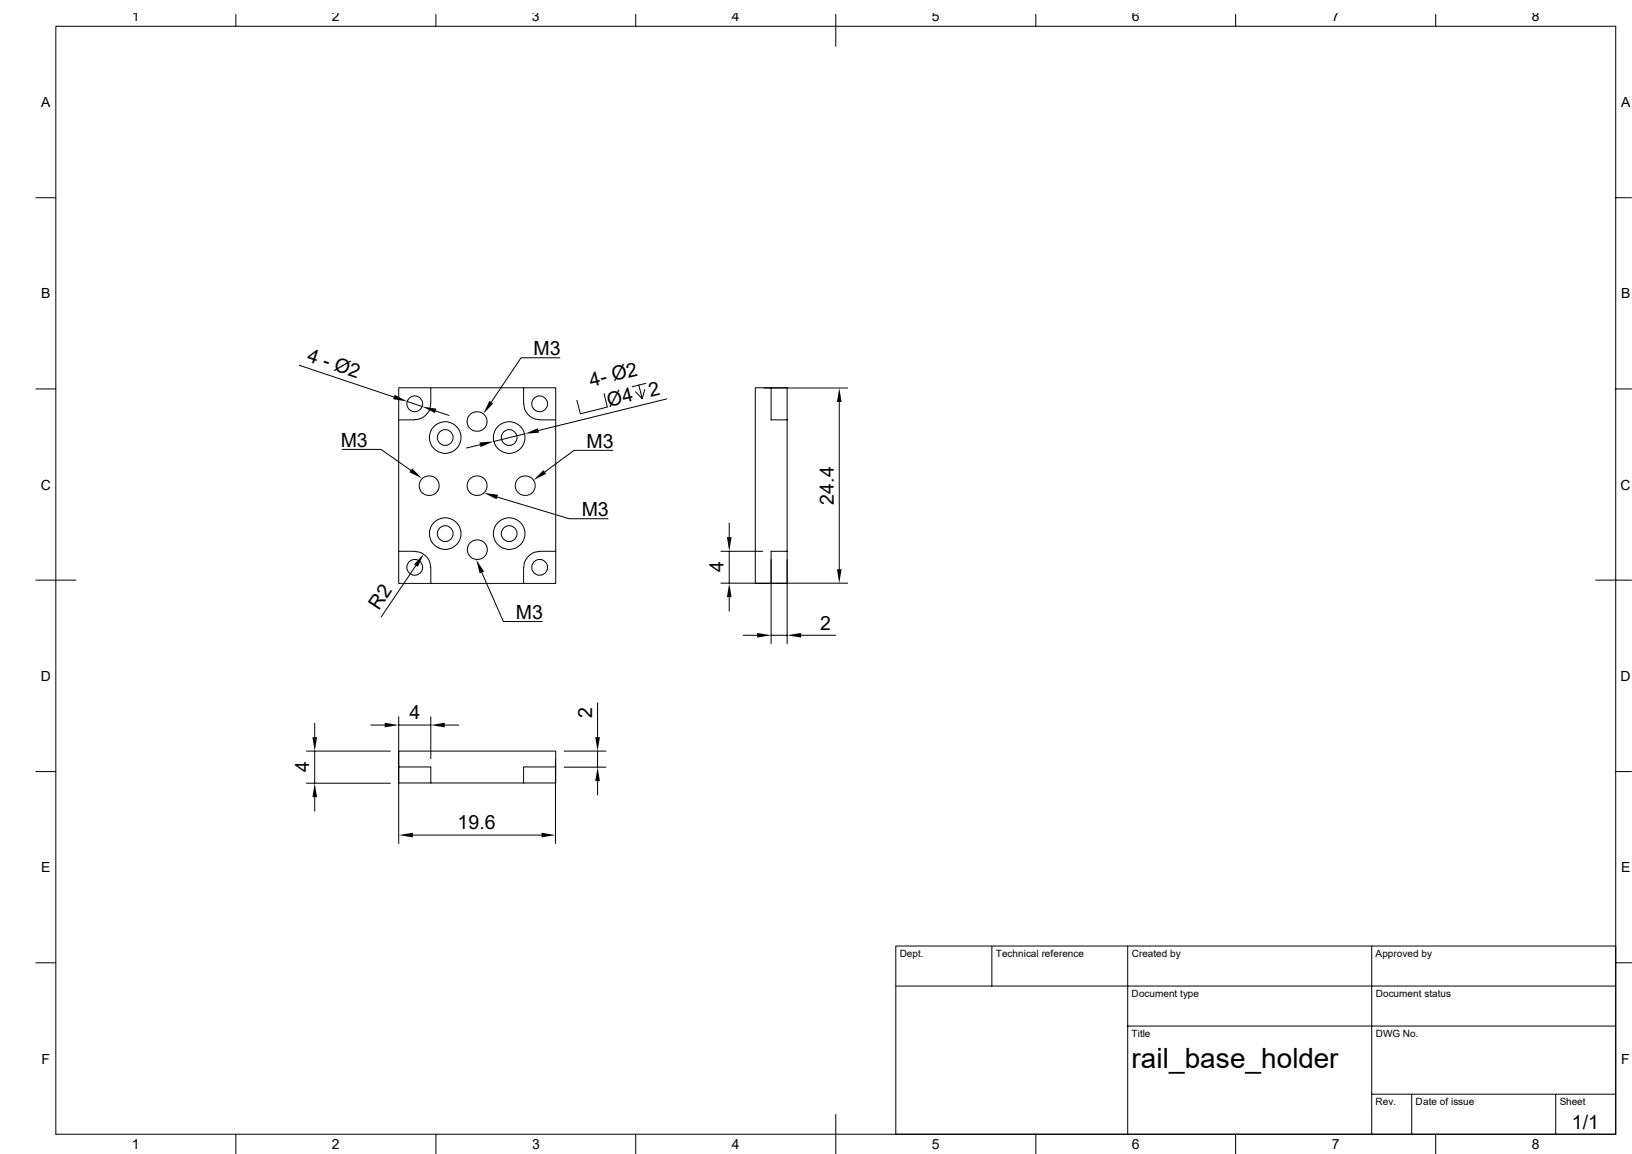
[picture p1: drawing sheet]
<svg xmlns="http://www.w3.org/2000/svg" width="297mm" height="210mm" viewBox="0 0 297 210" stroke-linecap="round" stroke-linejoin="round" font-family="sans-serif">
<g fill="none" stroke="#000" stroke-width=".18">
<path d="M10.2 4.8h283.8v201.6h-283.8zM42.9 2.6v2.2M79.3 2.6v2.2M115.7 2.6v2.2M152.1 2.6v5.8M188.5 2.6v2.2M224.9 2.6v2.2M261.3 2.6v2.2M6.5 36h3.7M294 36h2.9M6.5 70.8h3.7M54.4 66.5l17.3 5.8"/>
<path d="M74.1 73.1l2.8 .9M78.4 73.5a2.89 2.89 0 0 1-2.9 2.9h-2.9v23.9h2.9M78.4 73.5v-2.9h16.9v2.9M78.4 70.6h-5.8v5.8M79.3 74.8l2.4 .8M95.3 70.6h5.8v5.8M95.3 73.5a2.97 2.97 0 0 0 2.9 2.9h2.9v23.9h-2.9M95.5 79l-5.7 1.3M101.9 65.1h-7.1l-5.4 8.1M109.9 71.6l.6 2.5-4.9 1.2-.6-2.4M116.2 70.1l.7 2.5-1.2-1.3M117.3 70.9l-.4 1.7"/>
<path d="M117.5 69.8l-2.5 .6M121.3 72.6l-23.3 5.8M139 70.6h15.3M140.3 70.6h-2.8v35.6h2.8M143.3 76.4h-3v-5.8h3v35.6h-3v-5.9h3M152.7 73.2v30.4M294 70.8h2.9M62.3 81.8h7l5.5 3.8M87.4 80.9l-2.5 .6M90.5 90.5l13.1 3.9h7.1M111.5 82h-7l-5.4 3.9M132.7 95.2v2.5"/>
<path d="M6.5 105.6h7.3M72.6 100.3v5.9h5.8M75.5 100.4a2.89 2.89 0 0 1 2.9 2.9M75.7 102.9l-6.3 9.4M87.7 104.2l3.9 8.9h7.1M95.3 103.3v2.9M98.2 100.4a2.89 2.89 0 0 0-2.9 2.9M101.1 100.3v5.9h-22.7v-2.9M131.2 100.3h7.6M131.2 106.1h7.6M132.7 100.3v5.8M132.7 108.7v2.5"/>
<path d="M135.3 115.6h2.5M139 106.1h15.3M140.3 101.9v15.2M140.3 115.6h3M143.3 101.9v15.2M145.8 115.6h6.3M290.4 105.6h6.5M55.8 136.7h15.2M57.3 131.6v2.6M57.3 136.7v5.8M67.5 132h2.5M72.6 130.4v7.7"/>
<path d="M72.6 132h5.8M72.6 138.2v15.3M78.4 130.4v7.7M80.9 132h2.6M101.1 138.2v15.3M101.1 139.6v2.9h-28.5M101.1 139.6h-5.8v2.9M101.1 139.6v-2.9h-28.5v2.9h5.8v2.9M102.7 136.7h7.6M102.7 139.6h7.6M108.8 127.9v6.3M108.8 136.7v2.9"/>
<path d="M6.5 140.4h3.7M55.8 142.5h15.2M57.3 145.1v2.5M75.1 152h23.5M108.8 142.2v2.5M294 140.4h2.9M6.5 175.2h3.7M163 179.5h131M180.5 172.2v7.3M205.2 172.2v34.2M249.6 172.2v34.2M294 172.2h-131v34.2"/>
<path d="M294 175.2h2.9M205.2 186.7h88.8M249.6 199.1h44.4M256.9 199.1v7.3M283.1 199.1v7.3M42.9 206.4v3.6M79.3 206.4v3.6M115.7 206.4v3.6M152.1 202.8v7.2M188.5 206.4v3.6M224.9 206.4v3.6M261.3 206.4v3.6"/>
<circle cx="75.5" cy="73.5" r="1.43"/>
<circle cx="81" cy="79.6" r="2.88"/>
<circle cx="81" cy="79.6" r="1.43"/>
<circle cx="86.8" cy="76.7" r="1.81"/>
<circle cx="92.7" cy="79.6" r="2.88"/>
<circle cx="92.7" cy="79.6" r="1.43"/>
<circle cx="98.2" cy="73.5" r="1.43"/>
<circle cx="78.1" cy="88.4" r="1.81"/>
<circle cx="81" cy="97.1" r="2.88"/>
<circle cx="81" cy="97.1" r="1.43"/>
<circle cx="86.8" cy="88.4" r="1.81"/>
<circle cx="92.7" cy="97.1" r="2.88"/>
<circle cx="92.7" cy="97.1" r="1.43"/>
<circle cx="95.6" cy="88.4" r="1.81"/>
<circle cx="75.5" cy="103.3" r="1.43"/>
<circle cx="86.9" cy="100" r="1.81"/>
<circle cx="98.2" cy="103.3" r="1.43"/>
</g>
<g fill="#000">
<path d="M71.8 71.8l2.3 1.3-2.6-.5zM76.9 74l2.5 .4-.2 .8zM89.1 72.9l.6 .5-1.7 1.9zM95.5 79l2.4-1.1 .2 .8zM152.7 70.6l.5 2.6h-.9zM75 85.3l1.8 1.8-2.3-1.2zM87.2 80.5l2.6-.2-2.3 1.1zM88.1 89.7l2.5 .3-.2 .8zM98.9 85.6l.5 .6-2.3 1.2zM132.3 97.7h.8l-.4 2.6zM77.1 100.8l-1.1 2.4-.6-.5zM86.7 101.8l1.4 2.2-.8 .4z"/>
<path d="M132.7 106.1l.4 2.6h-.8zM137.8 115.2l2.5 .4-2.5 .4zM143.3 115.6l2.5-.4v.8zM152.3 103.6h.9l-.5 2.5zM56.9 134.2h.8l-.4 2.5zM70 131.5l2.6 .5-2.6 .4zM78.4 132l2.5-.5v.9zM108.3 134.2h.9l-.4 2.5zM57.3 142.5l.4 2.6h-.8zM72.6 152l2.5-.4v.8zM98.6 151.6l2.5 .4-2.5 .4zM108.8 139.6l.4 2.6h-.9z"/>
</g>
<text font-size="5.1" x="206" y="194.4">rail_base_holder</text>
<g font-size="3.6">
<text x="55.7" y="65.7" transform="rotate(19 55.7 65.7)">4 - Ø2</text>
<text x="97.1" y="64.6">M3</text>
<text x="107.6" y="70.4" transform="rotate(-14 107.6 70.4)">4- Ø2</text>
<text x="110.8" y="74" transform="rotate(-14 110.8 74)">Ø4</text>
<text x="118.4" y="72.2" transform="rotate(-14 118.4 72.2)">2</text>
<text x="62" y="81.3">M3</text>
<text x="106.8" y="81.4">M3</text>
<text x="105.9" y="93.9">M3</text>
<text x="151.7" y="91.8" transform="rotate(-90 151.7 91.8)">24.4</text>
<text x="131.7" y="104.1" transform="rotate(-90 131.7 104.1)">4</text>
<text x="69" y="111.1" transform="rotate(-56 69 111.1)">R2</text>
<text x="93.9" y="112.6">M3</text>
<text x="149.3" y="114.6">2</text>
<text x="74.5" y="130.9">4</text>
<text x="107.7" y="130.7" transform="rotate(-90 107.7 130.7)">2</text>
<text x="56.3" y="140.5" transform="rotate(-90 56.3 140.5)">4</text>
<text x="83.3" y="150.9">19.6</text>
<text x="286.1" y="205.4">1/1</text>
</g>
<g font-size="2.5">
<text x="24" y="3.9">1</text>
<text x="60.4" y="3.9">2</text>
<text x="96.8" y="3.9">3</text>
<text x="133.2" y="3.9">4</text>
<text x="169.6" y="3.9">5</text>
<text x="206" y="3.9">6</text>
<text x="242.4" y="3.9">7</text>
<text x="278.8" y="3.9">8</text>
<text x="7.5" y="19.5">A</text>
<text x="295" y="19.5">A</text>
<text x="7.5" y="54.3">B</text>
<text x="295" y="54.3">B</text>
<text x="7.5" y="89.1">C</text>
<text x="294.9" y="89.1">C</text>
<text x="7.5" y="123.9">D</text>
<text x="294.9" y="123.9">D</text>
<text x="7.5" y="158.7">E</text>
<text x="295" y="158.7">E</text>
<text x="7.6" y="193.5">F</text>
<text x="295.1" y="193.5">F</text>
<text x="24" y="209.1">1</text>
<text x="60.4" y="209.1">2</text>
<text x="96.8" y="209.1">3</text>
<text x="133.2" y="209.1">4</text>
<text x="169.6" y="209.1">5</text>
<text x="206" y="209.1">6</text>
<text x="242.4" y="209.1">7</text>
<text x="278.8" y="209.1">8</text>
</g>
<g font-size="1.8">
<text x="163.7" y="174.2">Dept.</text>
<text x="181.2" y="174.2">Technical reference</text>
<text x="206" y="174.2">Created by</text>
<text x="250.4" y="174.2">Approved by</text>
<text x="206" y="181.5">Document type</text>
<text x="250.4" y="181.5">Document status</text>
<text x="206" y="188.8">Title</text>
<text x="250.4" y="188.8">DWG No.</text>
<text x="250.4" y="201.2">Rev.</text>
<text x="257.6" y="201.2">Date of issue</text>
<text x="283.9" y="201.2">Sheet</text>
</g>
</svg>
